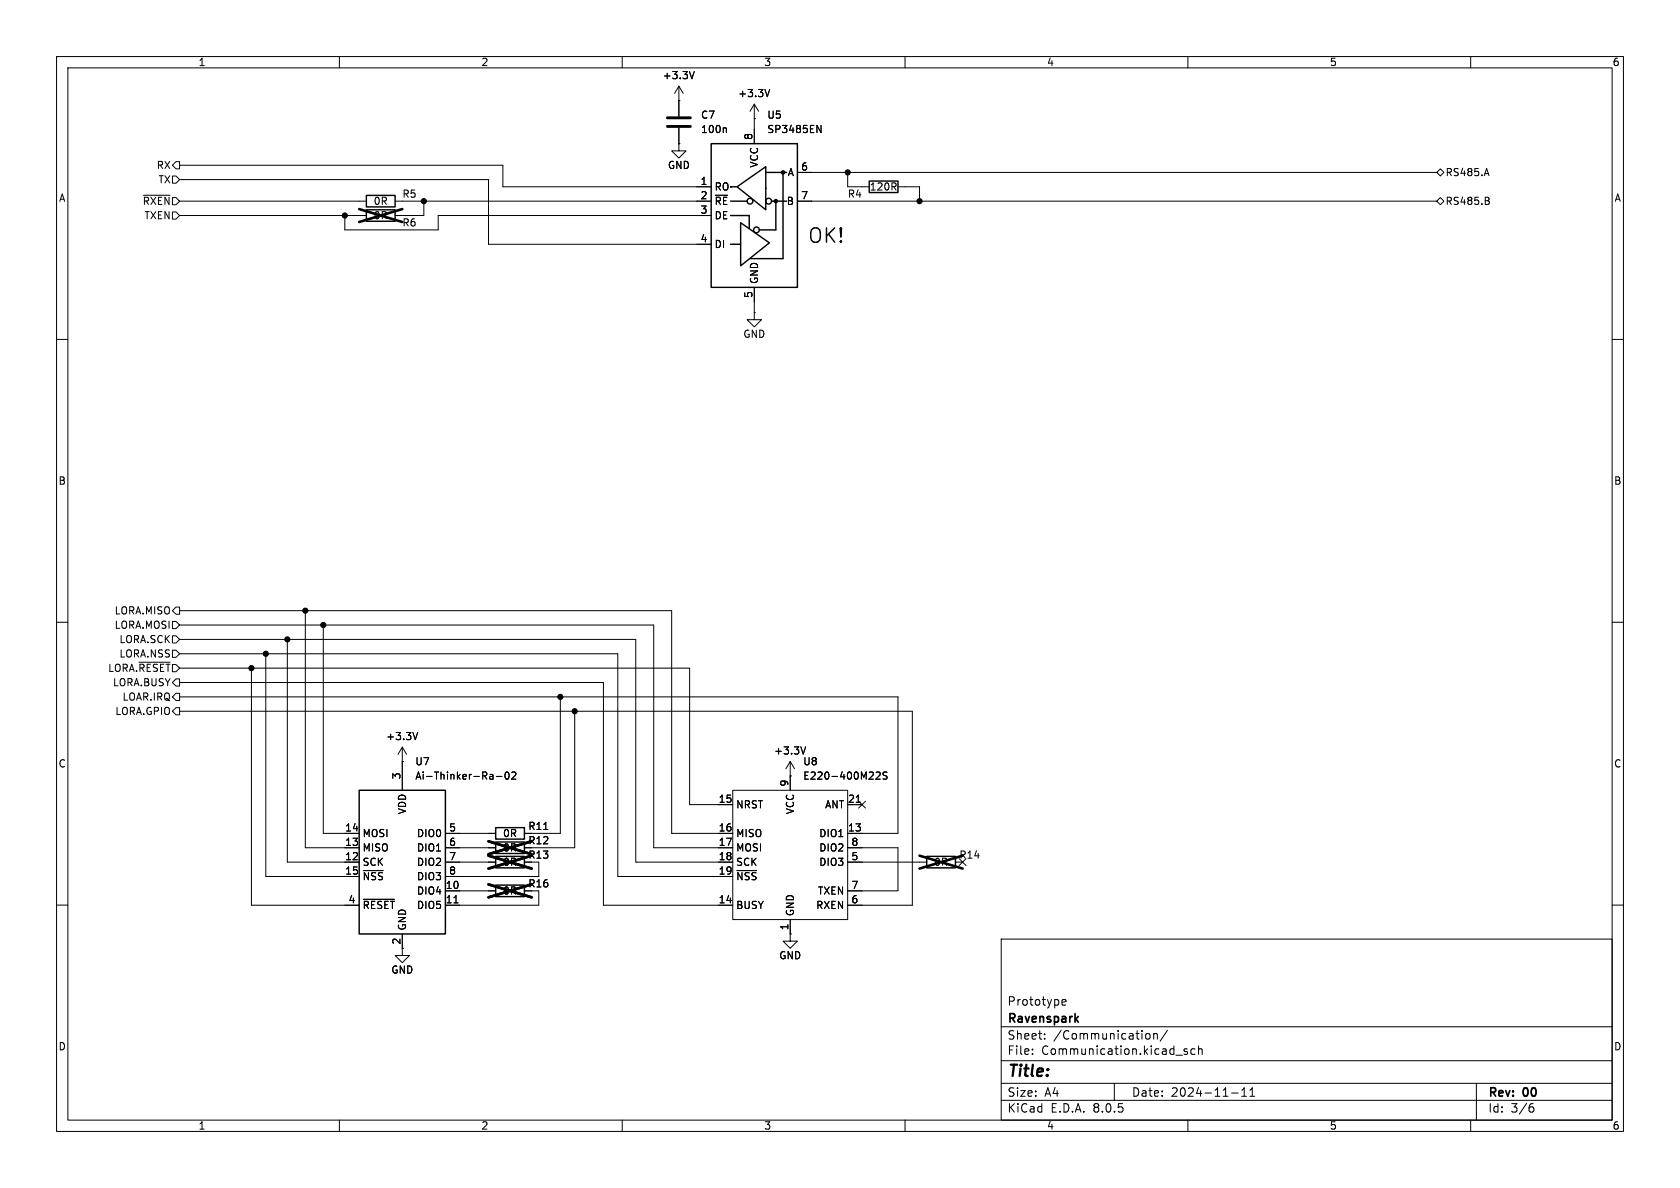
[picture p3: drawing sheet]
<svg xmlns="http://www.w3.org/2000/svg" width="297mm" height="210mm" viewBox="0 0 297 210" stroke-linecap="round" stroke-linejoin="round" font-family="sans-serif">
<g fill="none" stroke="#000" stroke-width=".18">
<path d="M10 10h277v190h-277zM12 12h273v186h-273zM60 10v2M110 10v2M120 17.8h.1M120 15.2v5.4M120 15.2l-.7 1.3M120 15.2l.8 1.3M122.7 12.6l-.4 1.3M133.3 18.4l-.7 1.3M133.3 18.4v7M133.3 18.4l.8 1.3"/>
<path d="M136.1 15.8l-.5 1.3M160 10v2M210 10v2M260 10v2M25.4 34.5h4.7M30.5 31.1h.6l.6 .7-.6 .6h-.6zM30.5 29.2l.6-.6h.6v1.2h-.6zM30.5 37.5h.6l.6 .6-.6 .6h-.6zM31.7 29.2h57.2v3.8h36.8M31.7 35.6h33.1M31.7 38.1h33.1M31.7 31.8h54.7v11.4h39.3"/>
<path d="M61 38.1v2.5h16.5v-2.5h48.2M69.8 35.6h55.9M74.9 35.6v2.5h-5.1M120 25.4v1.3h1.3l-1.3 1.2-1.3-1.2h1.3M120 25.4h.1M120 22.6v2.8M128.2 22.6l.2 .2v.6M133.3 21h.1M141 35.6h113M141 30.5h113M144.4 22.2l.7 1.2v-1.2M149.9 30.5v2.5h3.8"/>
<path d="M158.7 33h3.9v2.6M254 30.5l.6-.7 .7 .7-.7 .6zM254 35.6l.6-.7 .7 .7-.7 .6zM262.8 29.8l.4 1.3M263 34.9l.2 .2-.2 .4 .3 .2-.1 .3-.1 .1M10 60h2M133.3 55.2v1.3h1.3l-1.3 1.3-1.2-1.3h1.2M133.3 55.2h.1M133.3 50.8v4.4M285 60h2M10 110h2M24.6 117.1h5.5"/>
<path d="M30.5 114.9h.6l.6 .7-.6 .6h-.6zM30.5 109.9h.6l.6 .6-.6 .6h-.6zM30.5 112.4h.6l.6 .6-.6 .7h-.6zM31.1 107.3h.6v1.3h-.6l-.6-.6zM31.7 108h87v39.3h10.8M31.7 118.1h90.2v24.1h7.6M31.7 110.5h83.9v39.4h13.9M31.7 113h80.7v39.4h17.1M31.7 115.6h77.5v39.3h20.3M44.4 118.1v41.9h19.1M47 115.6v39.3h16.5M50.8 113v39.4h12.7"/>
<path d="M54 108v41.9h9.5M57.1 110.5v36.8h6.4M285 110h2M30.5 123.2l.6-.6h.6v1.2h-.6zM31.1 120h.6v1.3h-.6l-.6-.6zM31.1 125.1h.6v1.3h-.6l-.6-.7zM31.7 123.2h127v24.1h-8.8M31.7 120.7h75v39.3h22.8M31.7 125.7h129.6v34.3h-11.4M71.1 134.6h.1M71.1 132.1l-.7 1.3M71.1 132.1v7.6"/>
<path d="M71.1 132.1l.8 1.3M73.8 129.5l-.4 1.3M87.8 137.3h.9M89.4 136.6l.2-.1a.68 .68 0 0 1 .4 .6 .68 .68 0 0 1-.4 .6l-.2-.1-.1-.3zM90.5 136.6l.5-.1 .2 .3-.8 .9h.8M99.1 123.2v24.1h-6.4M101.6 125.7v24.2h-8.9M129.5 139.7h20.4v22.9h-20.4zM139.7 137.2h.1M139.7 134.6v5.1M139.7 134.6l-.8 1.3M139.7 134.6l.8 1.3"/>
<path d="M142.4 132l-.4 1.3M154.9 136.6l.5-.1 .2 .3-.8 .9h.8M156.8 136.5h-.5l-.1 .1v.4l.5 .2 .1 .3-.2 .2h-.5M10 160h2M64.2 153.9h3.5M64.2 159h5.5M78.7 147.3h8.9M78.7 149.9h8.9M78.7 152.4h8.9M78.7 157.5h8.9M80.3 159.6h.7M92.7 152.4h1.3"/>
<path d="M92.7 157.5h1.3M95.2 157.5v2.5h-16.5M95.2 152.4v2.5h-16.5M96.1 146.6h.8M130.3 153.9h3.5M149.9 142.2h2.5M149.9 149.9h8.8v7.6h-8.8M149.9 152.4h13.9M151.4 141.8h.7M151.8 141.6l1.2 1.2M153 141.6l-1.2 1.2M168.9 152.4h1.3"/>
<path d="M169.6 151.8l1.2 1.2M170.8 151.8l-1.2 1.2M285 160h2M71.1 165.1v3.8h1.3l-1.3 1.3-1.3-1.3h1.3M139.7 165.1v1.3h1.3l-1.3 1.2-1.3-1.2h1.3M139.7 165.1h.1M139.7 162.6v2.5M177 166h108v32h-108zM187.7 177.2l.8-.1-.1-.3-.4-.1-.3 .2 .1 .7h.6M60 198v2M110 198v2M160 198v2"/>
<path d="M177 194.5h108M177 191.5h108M177 187.5h108M177 181.5h108M182.5 186.3v.1M182.5 185.5v.1M184.7 183.6v.1M184.7 182.8v.1M197 191.5v3M202.6 182.8l.4-.1 .3 .3v.4l-.1 .2-.4 .1-.2-.1M204 182.8l.2-.1 .3 .1 .1 .9M204 182.7v1"/>
<path d="M206.4 182.1l-1.3 2M209.9 185.5l-.4-.1-.2 .2 .1 .2 .5 .2v.3h-.6M210 198v2M211.2 185.5l-.4-.1-.3 .3v.4l.2 .2h.5M211.9 185.5l.2-.1 .4 .1v.9M211.9 184.9v1.5M217.7 193.2h1.2M219.5 193.8h.9M219.5 192.7l.5-.4v1.5M221 193.8h.8M221 192.7l.4-.4v1.5M260 198v2"/>
<path d="M261 191.5v6.5M270.6 195.7h.3l.3 .3-.1 .5-.5 .1M271 195.1l-.4 .1"/>
</g>
<path d="M190.6 179.7l-.5 .6M190.2 180.1l.4 .6" fill="none" stroke="#000" stroke-width=".3"/>
<g fill="none" stroke="#000" stroke-width=".25">
<path d="M64.8 37.1h5v2h-5zM64.8 34.5h5v2.1h-5zM125.7 25.4h15.3v25.4h-15.3zM129.2 38.1h3.3v2.3M129.2 35.6h2.9M129.3 33h-.1h1M130.3 33l5.1-3.5v7.6zM130.9 39.4l5.1 3.5-5.1 4.1zM135.4 30.5h3.7M136.4 35.6h2.7M137.2 35.6v5h-3M138.4 30.5v15.2h-5.7"/>
<path d="M153.7 32h5v2h-5zM129.2 43.2h1.6M63.5 139.7h15.2v25.4h-15.2zM87.6 156.5h5.1v2h-5.1zM87.6 148.8h5.1v2.1h-5.1zM87.6 151.4h5.1v2h-5.1zM87.6 146.3h5.1v2h-5.1zM163.8 151.4h5.1v2h-5.1z"/>
<circle cx="132.6" cy="35.6" r=".51"/>
<circle cx="135.9" cy="35.6" r=".51"/>
<circle cx="133.7" cy="40.6" r=".51"/>
</g>
<path d="M118 22.4h4M118 20.8h4" fill="none" stroke="#000" stroke-width=".51"/>
<path d="M63.5 37l7.6 2.2M71.1 37l-7.6 2.2M86.4 156.3l7.6 2.3M86.4 148.7l7.6 2.3M86.4 151.3l7.6 2.2M94 156.3l-7.6 2.3M94 148.7l-7.6 2.3M94 151.3l-7.6 2.2M162.6 151.3l7.6 2.2M170.2 151.3l-7.6 2.2" fill="none" stroke="#000" stroke-width=".46"/>
<g fill="#000" stroke="#000" stroke-width=".25">
<circle cx="137.2" cy="35.6" r=".28"/>
<circle cx="138.4" cy="30.5" r=".28"/>
</g>
<g fill="#000" stroke="#000" stroke-width=".18">
<circle cx="61" cy="38.1" r=".46"/>
<circle cx="74.9" cy="35.6" r=".46"/>
<circle cx="149.9" cy="30.5" r=".46"/>
<circle cx="162.6" cy="35.6" r=".46"/>
<circle cx="44.4" cy="118.1" r=".46"/>
<circle cx="47" cy="115.6" r=".46"/>
<circle cx="50.8" cy="113" r=".46"/>
<circle cx="54" cy="108" r=".46"/>
<circle cx="57.1" cy="110.5" r=".46"/>
<circle cx="99.1" cy="123.2" r=".46"/>
<circle cx="101.6" cy="125.7" r=".46"/>
</g>
<text font-size="3.5" x="142.7" y="43.3">OK!</text>
<text font-size="2.8" x="178" y="190.9">Title:</text>
<g font-size="2.1">
<text x="178" y="178">Prototype</text>
<text x="178" y="184">Sheet:</text>
<text x="178" y="181.2">Ravenspark</text>
<text x="186.2" y="184">/Communication/</text>
<text x="178" y="186.7">File:</text>
<text x="184.1" y="186.7">Communication.kicad_sch</text>
<text x="178" y="196.9">KiCad</text>
<text x="178" y="194.1">Size:</text>
<text x="184.7" y="194.1">A4</text>
<text x="185.7" y="196.9">E.D.A.</text>
<text x="193.3" y="196.9">8.0.5</text>
<text x="200" y="194.1">Date:</text>
<text x="207" y="194.1">2024-11-11</text>
<text x="263" y="194.3">Rev:</text>
<text x="263" y="196.9">Id:</text>
<text x="267.1" y="196.9">3/6</text>
<text x="269.4" y="194.3">00</text>
</g>
<g font-size="1.8">
<text x="35" y="11.9">1</text>
<text x="85" y="11.9">2</text>
<text x="135" y="11.9">3</text>
<text x="185" y="11.9">4</text>
<text x="235" y="11.9">5</text>
<text x="285" y="11.9">6</text>
<text x="117.1" y="14.2">+3.3V</text>
<text x="130.4" y="17.4">+3.3V</text>
<text x="123.8" y="21.2">C7</text>
<text x="123.8" y="23.7">100n</text>
<text x="135.6" y="21.2">U5</text>
<text x="135.6" y="23.7">SP3485EN</text>
<text x="133.1" y="24.8" transform="rotate(-90 133.1 24.8)">8</text>
<text x="134.2" y="29.7" transform="rotate(-90 134.2 29.7)">VCC</text>
<text x="10.3" y="35.9">A</text>
<text x="27.6" y="30.1">RX</text>
<text x="27.9" y="32.6">TX</text>
<text x="71" y="35.2">R5</text>
<text x="118" y="30.1">GND</text>
<text x="123.8" y="32.8">1</text>
<text x="123.8" y="35.3">2</text>
<text x="126.2" y="33.9">RO</text>
<text x="139.2" y="31.3">A</text>
<text x="141.5" y="30.2">6</text>
<text x="141.5" y="35.3">7</text>
<text x="149.8" y="35.2">R4</text>
<text x="153.7" y="33.9">120R</text>
<text x="255.5" y="31.3">RS485.A</text>
<text x="285.3" y="35.9">A</text>
<text x="25.1" y="36.4">~{RXEN}</text>
<text x="25.4" y="39">TXEN</text>
<text x="66" y="39">0R</text>
<text x="66" y="36.4">0R</text>
<text x="71" y="40.2">R6</text>
<text x="123.8" y="37.8">3</text>
<text x="126.2" y="36.4">~{RE}</text>
<text x="126.2" y="39">DE</text>
<text x="139" y="36.4">B</text>
<text x="255.5" y="36.4">RS485.B</text>
<text x="123.8" y="42.9">4</text>
<text x="126.2" y="44">DI</text>
<text x="133.1" y="52.8" transform="rotate(-90 133.1 52.8)">5</text>
<text x="134.2" y="50.3" transform="rotate(-90 134.2 50.3)">GND</text>
<text x="131.3" y="59.9">GND</text>
<text x="10.3" y="85.9">B</text>
<text x="285.3" y="85.9">B</text>
<text x="20.2" y="111.4">LORA.MOSI</text>
<text x="20.2" y="108.8">LORA.MISO</text>
<text x="21" y="113.9">LORA.SCK</text>
<text x="19" y="119">LORA.~{RESET}</text>
<text x="21" y="116.4">LORA.NSS</text>
<text x="19.9" y="121.5">LORA.BUSY</text>
<text x="21.6" y="124.1">LOAR.IRQ</text>
<text x="20.3" y="126.6">LORA.GPIO</text>
<text x="68.2" y="131">+3.3V</text>
<text x="10.3" y="135.9">C</text>
<text x="70.9" y="137.9" transform="rotate(-90 70.9 137.9)">3</text>
<text x="73.3" y="135.5">U7</text>
<text x="136.8" y="133.6">+3.3V</text>
<text x="141.9" y="135.5">U8</text>
<text x="285.3" y="135.9">C</text>
<text x="73.3" y="138">Ai-Thinker-Ra-02</text>
<text x="127" y="142">15</text>
<text x="130" y="143.1">NRST</text>
<text x="139.4" y="139.1" transform="rotate(-90 139.4 139.1)">9</text>
<text x="141.9" y="138">E220-400M22S</text>
<text x="145.8" y="143.1">ANT</text>
<text x="149.8" y="142">21</text>
<text x="60.9" y="149.6">13</text>
<text x="60.9" y="147.1">14</text>
<text x="64" y="148.2">MOSI</text>
<text x="72" y="144" transform="rotate(-90 72 144)">VDD</text>
<text x="73.6" y="148.2">DIO0</text>
<text x="79.3" y="147.1">5</text>
<text x="79.3" y="149.6">6</text>
<text x="88.8" y="148.2">0R</text>
<text x="93.3" y="149.5">R12</text>
<text x="93.3" y="146.9">R11</text>
<text x="127" y="147.1">16</text>
<text x="127" y="149.6">17</text>
<text x="130" y="148.2">MISO</text>
<text x="140.6" y="144" transform="rotate(-90 140.6 144)">VCC</text>
<text x="144.7" y="148.2">DIO1</text>
<text x="149.8" y="147.1">13</text>
<text x="150.4" y="149.6">8</text>
<text x="60.9" y="152.1">12</text>
<text x="60.9" y="154.7">15</text>
<text x="64" y="153.3">SCK</text>
<text x="64" y="150.7">MISO</text>
<text x="64" y="155.8">~{NSS}</text>
<text x="73.6" y="150.7">DIO1</text>
<text x="73.6" y="153.3">DIO2</text>
<text x="73.6" y="155.8">DIO3</text>
<text x="79.3" y="152.1">7</text>
<text x="79.3" y="154.7">8</text>
<text x="88.8" y="150.7">0R</text>
<text x="88.8" y="153.3">0R</text>
<text x="93.3" y="152">R13</text>
<text x="127" y="152.1">18</text>
<text x="127" y="154.7">19</text>
<text x="130" y="150.7">MOSI</text>
<text x="130" y="153.3">SCK</text>
<text x="130" y="155.8">~{NSS}</text>
<text x="144.7" y="153.3">DIO3</text>
<text x="144.7" y="150.7">DIO2</text>
<text x="150.4" y="152.1">5</text>
<text x="165" y="153.3">0R</text>
<text x="169.5" y="152">R14</text>
<text x="61.5" y="159.8">4</text>
<text x="64" y="160.9">~{RESET}</text>
<text x="73.6" y="158.3">DIO4</text>
<text x="73.6" y="160.9">DIO5</text>
<text x="78.7" y="157.2">10</text>
<text x="78.7" y="159.8">11</text>
<text x="88.8" y="158.3">0R</text>
<text x="93.3" y="157.1">R16</text>
<text x="127" y="159.8">14</text>
<text x="130" y="160.9">BUSY</text>
<text x="144.2" y="160.9">RXEN</text>
<text x="144.5" y="158.3">TXEN</text>
<text x="150.4" y="159.8">6</text>
<text x="150.4" y="157.2">7</text>
<text x="70.9" y="167.1" transform="rotate(-90 70.9 167.1)">2</text>
<text x="72" y="164.6" transform="rotate(-90 72 164.6)">GND</text>
<text x="139.4" y="164.5" transform="rotate(-90 139.4 164.5)">1</text>
<text x="140.6" y="162.1" transform="rotate(-90 140.6 162.1)">GND</text>
<text x="69.1" y="172.3">GND</text>
<text x="137.7" y="169.8">GND</text>
<text x="10.3" y="185.9">D</text>
<text x="285.3" y="185.9">D</text>
<text x="35" y="199.9">1</text>
<text x="85" y="199.9">2</text>
<text x="135" y="199.9">3</text>
<text x="185" y="199.9">4</text>
<text x="235" y="199.9">5</text>
<text x="285" y="199.9">6</text>
</g>
</svg>
